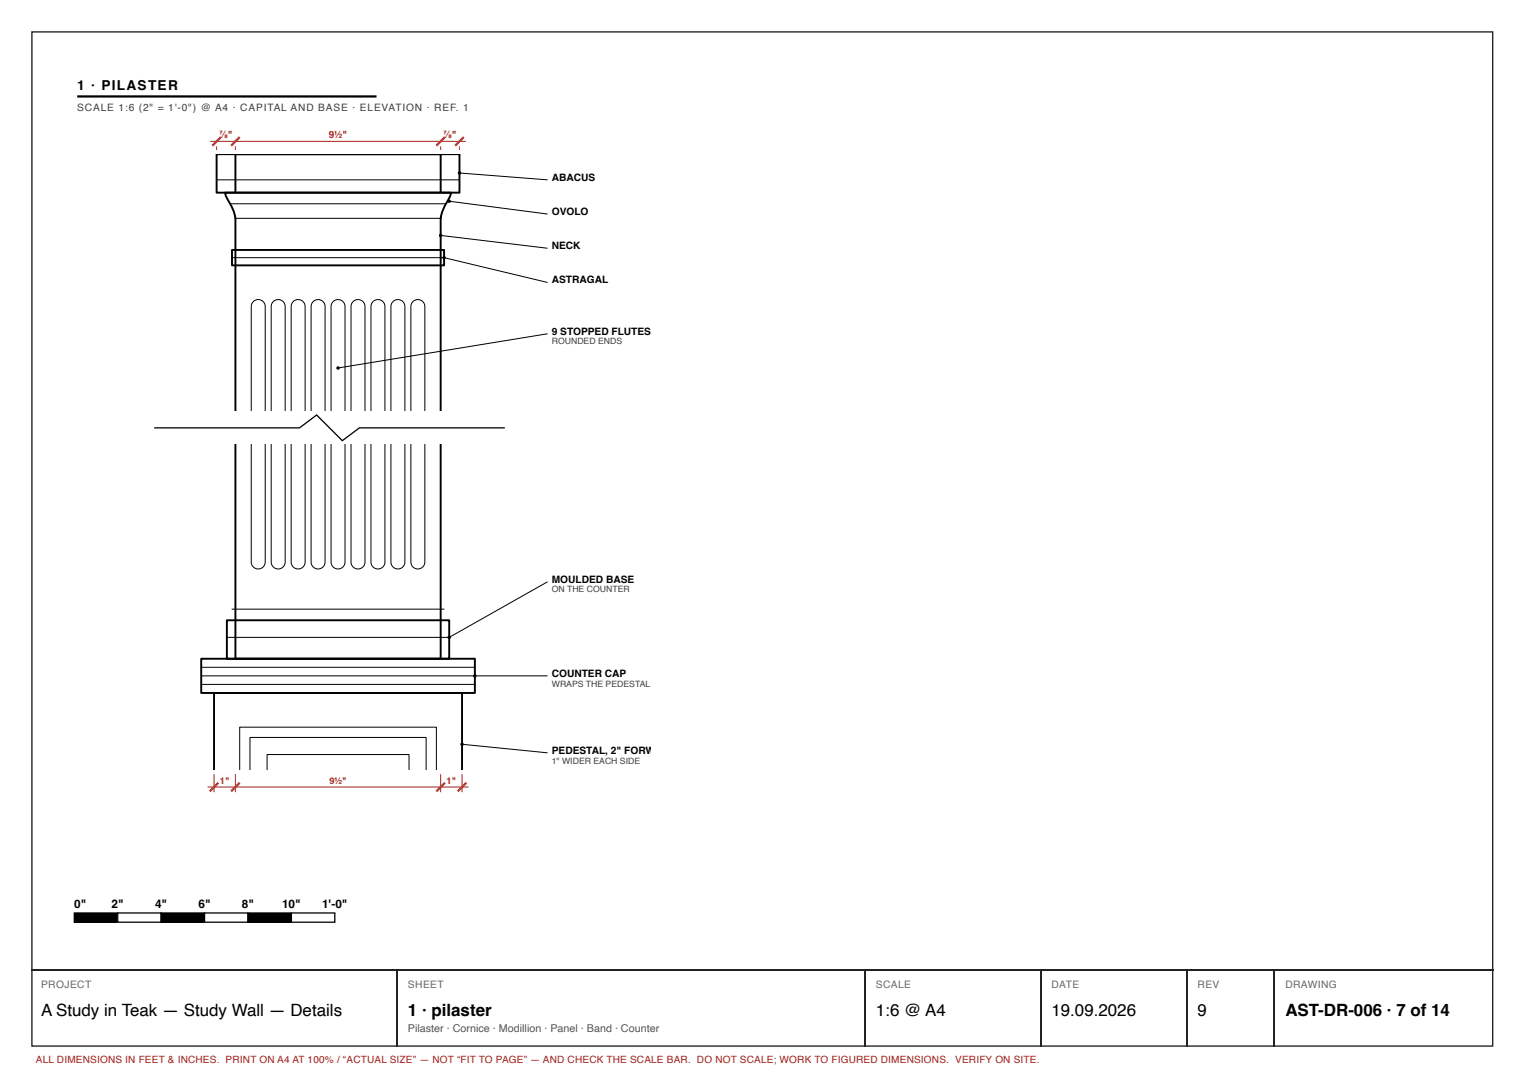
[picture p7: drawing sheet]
<svg xmlns="http://www.w3.org/2000/svg" width="297mm" height="210mm" viewBox="0 0 297 210" stroke-linecap="round" stroke-linejoin="round" font-family="sans-serif">
<path d="M6.2 6.2h284.7v197.7h-284.7z" fill="none" stroke="#222" stroke-width=".26"/>
<path d="M15 18.8h58.4" fill="none" stroke="#000" stroke-width=".44"/>
<path d="M45.9 30h40v50.1M45.9 30h.1M45.9 30v50.1M45.2 48.7h41.3v3h-41.3z" fill="none" stroke="#000" stroke-width=".37"/>
<path d="M45.2 50.2h41.3M49 80.1v-20.4a1.36 1.36 0 0 1 1.3-1.3 1.36 1.36 0 0 1 1.4 1.3v20.4M52.9 80.1v-20.4a1.36 1.36 0 0 1 1.3-1.3 1.36 1.36 0 0 1 1.4 1.3v20.4M56.7 80.1v-20.4a1.36 1.36 0 0 1 1.4-1.3 1.36 1.36 0 0 1 1.4 1.3v20.4M60.6 80.1v-20.4a1.36 1.36 0 0 1 1.4-1.3 1.36 1.36 0 0 1 1.4 1.3v20.4M64.5 80.1v-20.4a1.36 1.36 0 0 1 1.4-1.3 1.36 1.36 0 0 1 1.3 1.3v20.4M68.4 80.1v-20.4a1.36 1.36 0 0 1 1.4-1.3 1.36 1.36 0 0 1 1.3 1.3v20.4M72.3 80.1v-20.4a1.36 1.36 0 0 1 1.4-1.3 1.36 1.36 0 0 1 1.3 1.3v20.4M76.2 80.1v-20.4a1.36 1.36 0 0 1 1.3-1.3 1.36 1.36 0 0 1 1.4 1.3v20.4M80.1 80.1v-20.4a1.36 1.36 0 0 1 1.3-1.3 1.36 1.36 0 0 1 1.4 1.3v20.4" fill="none" stroke="#000" stroke-width=".19"/>
<path d="M43.9 37.5h44l-.3 1-.6 1a7.9 7.9 0 0 0-1.1 3h-40a14.8 14.8 0 0 0-1.9-4.5z" fill="#fff"/>
<path d="M42.2 30h47.3v7.5h-47.3zM45.9 42.5a14.8 14.8 0 0 0-1.9-4.5l-.1-.5h44l-.3 1-.6 1a7.9 7.9 0 0 0-1.1 3M45.9 86.7v41.7h40v-41.7M39.2 128.4h53.3v6.6h-53.3zM44.2 120.9h43.3v7.5h-43.3zM41.7 150.1v-15.1h48.3v15.1" fill="none" stroke="#000" stroke-width=".37"/>
<g fill="none" stroke="#000" stroke-width=".19">
<path d="M42.2 35h47.3M44.9 39.7h42M87.5 39.2l19.2 2.5M89.5 33.7l17.2 1.3M45.9 42.5h40M85.9 45.9l20.8 2.5M86.5 50.2l20.2 4.8M106.7 65l-40.8 6.7M49 86.7v22.8a1.36 1.36 0 0 0 1.3 1.4 1.36 1.36 0 0 0 1.4-1.4v-22.8M52.9 86.7v22.8a1.36 1.36 0 0 0 1.3 1.4 1.36 1.36 0 0 0 1.4-1.4v-22.8M56.7 86.7v22.8a1.36 1.36 0 0 0 1.4 1.4 1.36 1.36 0 0 0 1.4-1.4v-22.8M60.6 86.7v22.8a1.36 1.36 0 0 0 1.4 1.4 1.36 1.36 0 0 0 1.4-1.4v-22.8"/>
<path d="M64.5 86.7v22.8a1.36 1.36 0 0 0 1.4 1.4 1.36 1.36 0 0 0 1.3-1.4v-22.8M68.4 86.7v22.8a1.36 1.36 0 0 0 1.4 1.4 1.36 1.36 0 0 0 1.3-1.4v-22.8M72.3 86.7v22.8a1.36 1.36 0 0 0 1.4 1.4 1.36 1.36 0 0 0 1.3-1.4v-22.8M76.2 86.7v22.8a1.36 1.36 0 0 0 1.3 1.4 1.36 1.36 0 0 0 1.4-1.4v-22.8M80.1 86.7v22.8a1.36 1.36 0 0 0 1.3 1.4 1.36 1.36 0 0 0 1.4-1.4v-22.8M45.2 118.7h41.3M106.7 113.4l-19.2 10.8h-43.3M39.2 133.4h53.3M39.2 131.7h67.5M39.2 130h53.3M46.7 150.1v-8.4h38.3v8.4M48.7 150.1v-6.4h34.3v6.4"/>
<path d="M52 150.1v-3.1h27.7v3.1M90 145l16.7 1.7"/>
</g>
<path d="M30 83.4h28.4l3.3-2.5 5 5 3.3-2.5h28.4M14.5 177.9h8.4v1.8h-8.4z" fill="none" stroke="#000" stroke-width=".25"/>
<path d="M41 27.5h49.8M42.2 28.5v.7M45.9 28.5v.7M85.9 28.5v.7M89.5 28.5v.7M40.5 153.4h50.8M41.7 150.9v3.5M45.9 150.9v3.5M85.9 150.9v3.5M90 150.9v3.5" fill="none" stroke="#a51d17" stroke-width=".19"/>
<path d="M43 26.7l-1.6 1.7M46.7 26.7l-1.7 1.7M86.7 26.7l-1.7 1.7M90.4 26.7l-1.7 1.7M42.5 152.5l-1.6 1.7M46.7 152.5l-1.7 1.7M86.7 152.5l-1.7 1.7M90.9 152.5l-1.7 1.7" fill="none" stroke="#a51d17" stroke-width=".42"/>
<g fill="#000">
<path d="M14.5 177.9h8.4v1.8h-8.4z"/>
<circle cx="87.5" cy="39.2" r=".33"/>
<circle cx="89.5" cy="33.7" r=".33"/>
<circle cx="85.9" cy="45.9" r=".33"/>
<circle cx="86.5" cy="50.2" r=".33"/>
<circle cx="65.9" cy="71.7" r=".33"/>
<circle cx="87.5" cy="124.2" r=".33"/>
<circle cx="92.5" cy="131.7" r=".33"/>
<circle cx="90" cy="145" r=".33"/>
</g>
<path d="M22.9 177.9h8.5v1.8h-8.5z" fill="#fff"/>
<path d="M22.9 177.9h8.5v1.8h-8.5zM31.4 177.9h8.5v1.8h-8.5z" fill="none" stroke="#000" stroke-width=".25"/>
<path d="M31.4 177.9h8.5v1.8h-8.5z" fill="#000"/>
<path d="M39.9 177.9h8.4v1.8h-8.4z" fill="#fff"/>
<path d="M39.9 177.9h8.4v1.8h-8.4zM48.3 177.9h8.5v1.8h-8.5z" fill="none" stroke="#000" stroke-width=".25"/>
<path d="M48.3 177.9h8.5v1.8h-8.5z" fill="#000"/>
<path d="M56.8 177.9h8.5v1.8h-8.5z" fill="#fff"/>
<path d="M56.8 177.9h8.5v1.8h-8.5z" fill="none" stroke="#000" stroke-width=".25"/>
<path d="M6.1 189h284.9M77.4 189.2v14.8M168.7 189.2v14.8M202.8 189.2v14.8M231.4 189.2v14.8M248.3 189.2v14.8" fill="none" stroke="#222" stroke-width=".26"/>
<g font-size="3.3">
<text x="8" y="197.9">A Study in Teak — Study Wall — Details</text>
<text x="79.5" y="197.9">1 · pilaster</text>
<text x="170.7" y="197.9">1:6 @ A4</text>
<text x="204.9" y="197.9">19.09.2026</text>
<text x="233.4" y="197.9">9</text>
<text x="250.5" y="197.9">AST-DR-006 · 7 of 14</text>
</g>
<text font-size="2.7" x="15" y="17.5">1 · PILASTER</text>
<g font-size="2.3">
<text x="14.5" y="176.9">0&quot;</text>
<text x="21.8" y="176.9">2&quot;</text>
<text x="30.2" y="176.9">4&quot;</text>
<text x="38.7" y="176.9">6&quot;</text>
<text x="47.1" y="176.9">8&quot;</text>
<text x="55" y="176.9">10&quot;</text>
<text x="62.8" y="176.9">1'-0&quot;</text>
</g>
<text font-size="2.1" fill="#555" x="79.5" y="201.1">Pilaster · Cornice · Modillion · Panel · Band · Counter</text>
<text font-size="2" fill="#3d3d3d" x="15" y="21.5">SCALE 1:6 (2&quot; = 1'-0&quot;) @ A4 · CAPITAL AND BASE · ELEVATION · REF. 1</text>
<g font-size="2">
<text x="107.5" y="35.2">ABACUS</text>
<text x="107.5" y="41.9">OVOLO</text>
<text x="107.5" y="48.5">NECK</text>
<text x="107.5" y="55.2">ASTRAGAL</text>
<text x="107.5" y="65.2">9 STOPPED FLUTES</text>
<text x="107.5" y="113.5">MOULDED BASE</text>
<text x="107.5" y="131.9">COUNTER CAP</text>
<text x="107.5" y="146.9">PEDESTAL, 2&quot; FORW</text>
</g>
<g font-size="2" fill="#666">
<text x="8" y="192.6">PROJECT</text>
<text x="79.5" y="192.6">SHEET</text>
<text x="170.7" y="192.6">SCALE</text>
<text x="204.9" y="192.6">DATE</text>
<text x="233.4" y="192.6">REV</text>
<text x="250.5" y="192.6">DRAWING</text>
</g>
<g font-size="1.9" fill="#a51d17">
<text x="42.8" y="26.9">⅞&quot;</text>
<text x="64.1" y="26.9">9½&quot;</text>
<text x="86.4" y="26.9">⅞&quot;</text>
<text x="7" y="207.2">ALL DIMENSIONS IN FEET &amp; INCHES. PRINT ON A4 AT 100% / “ACTUAL SIZE” — NOT “FIT TO PAGE” — AND CHECK THE SCALE BAR. DO NOT SCALE; WORK TO FIGURED DIMENSIONS. VERIFY ON SITE.</text>
</g>
<g font-size="1.8" fill="#a51d17">
<text x="42.9" y="152.7">1&quot;</text>
<text x="64.2" y="152.7">9½&quot;</text>
<text x="87" y="152.7">1&quot;</text>
</g>
<g font-size="1.7" fill="#3d3d3d">
<text x="107.5" y="67.1">ROUNDED ENDS</text>
<text x="107.5" y="115.5">ON THE COUNTER</text>
<text x="107.5" y="133.8">WRAPS THE PEDESTAL</text>
<text x="107.5" y="148.8">1&quot; WIDER EACH SIDE</text>
</g>
</svg>
